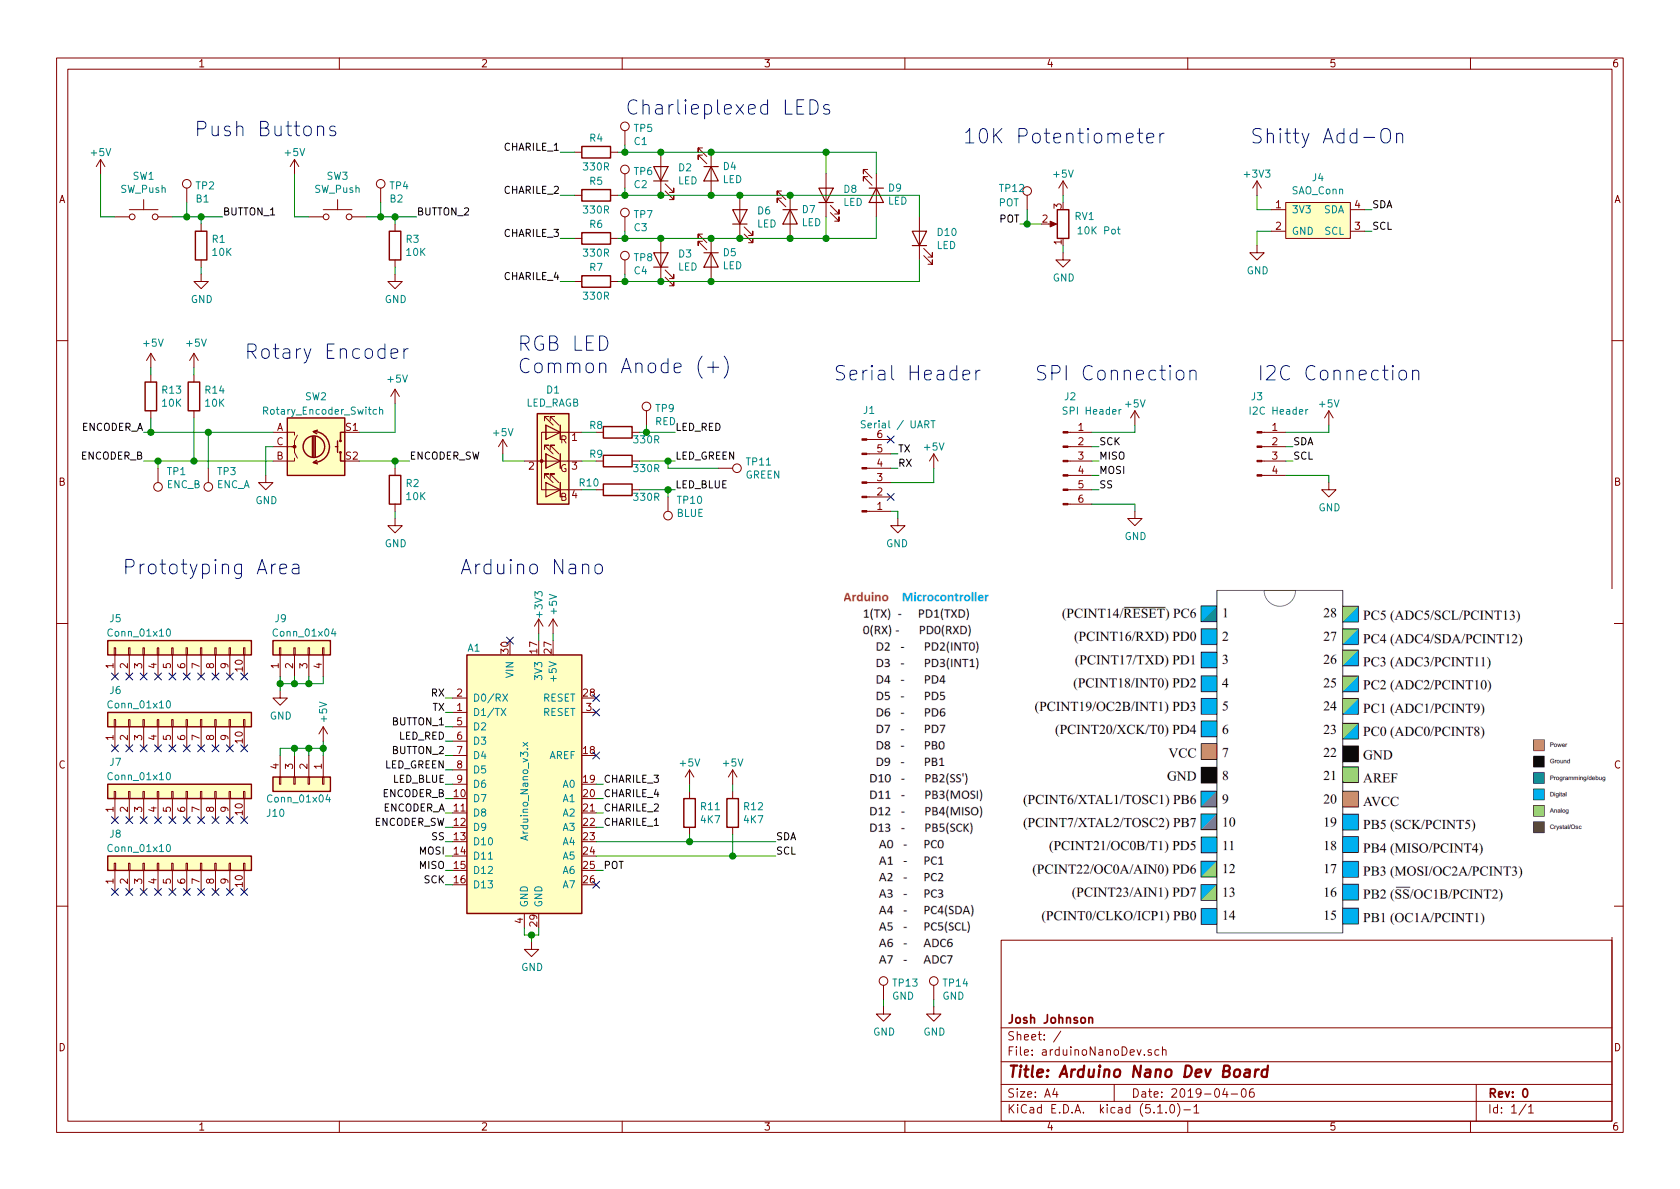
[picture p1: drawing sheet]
EESchema Schematic File Version 4
LIBS:arduinoNanoDev-cache
EELAYER 29 0
EELAYER END
$Descr A4 11693 8268
encoding utf-8
Sheet 1 1
Title "Arduino Nano Dev Board"
Date "2019-04-06"
Rev "0"
Comp "Josh Johnson"
Comment1 ""
Comment2 ""
Comment3 ""
Comment4 ""
$EndDescr
$Comp
L MCU_Module:Arduino_Nano_v3.x A1
U 1 1
P 3650 5450
F 0 "A1" H 3300 6400 50  0000 C CNN
F 1 "Arduino_Nano_v3.x" V 3650 5400 50  0000 C CNN
F 2 "Module:Arduino_Nano" H 3800 4500 50  0001 L CNN
F 3 "http://www.mouser.com/pdfdocs/Gravitech_Arduino_Nano3_0.pdf" H 3650 4450 50  0001 C CNN
	1    3650 5450
	1    0    0    -1  
$EndComp
$Comp
L Device:R_POT RV1
U 1 1
P 7400 1550
F 0 "RV1" H 7250 1500 50  0000 C CNN
F 1 "10K Pot" H 7150 1600 50  0000 C CNN
F 2 "uC101:PotentiometerAliExpress" H 7400 1550 50  0001 C CNN
F 3 "~" H 7400 1550 50  0001 C CNN
	1    7400 1550
	-1   0    0    1   
$EndComp
$Comp
L Switch:SW_Push SW3
U 1 1
P 2350 1500
F 0 "SW3" H 2350 1785 50  0000 C CNN
F 1 "SW_Push" H 2350 1694 50  0000 C CNN
F 2 "Button_Switch_THT:SW_PUSH_6mm_H4.3mm" H 2350 1700 50  0001 C CNN
F 3 "~" H 2350 1700 50  0001 C CNN
	1    2350 1500
	1    0    0    -1  
$EndComp
$Comp
L Switch:SW_Push SW1
U 1 1
P 1000 1500
F 0 "SW1" H 1000 1785 50  0000 C CNN
F 1 "SW_Push" H 1000 1694 50  0000 C CNN
F 2 "Button_Switch_THT:SW_PUSH_6mm_H4.3mm" H 1000 1700 50  0001 C CNN
F 3 "~" H 1000 1700 50  0001 C CNN
	1    1000 1500
	1    0    0    -1  
$EndComp
Wire Wire Line
	3650 6450 3650 6500
Wire Wire Line
	3650 6500 3700 6500
Wire Wire Line
	3750 6500 3750 6450
Wire Wire Line
	3700 6500 3700 6550
Connection ~ 3700 6500
Wire Wire Line
	3700 6500 3750 6500
$Comp
L power:GND #PWR010
U 1 1
P 3700 6550
F 0 "#PWR010" H 3700 6300 50  0001 C CNN
F 1 "GND" H 3705 6377 50  0000 C CNN
F 2 "" H 3700 6550 50  0001 C CNN
F 3 "" H 3700 6550 50  0001 C CNN
	1    3700 6550
	1    0    0    -1  
$EndComp
Text Label 3100 4950 2    50   ~ 0
TX
Text Label 3100 4850 2    50   ~ 0
RX
Wire Wire Line
	3100 4850 3150 4850
Wire Wire Line
	3100 4950 3150 4950
Text Label 5400 5850 0    50   ~ 0
SDA
Text Label 5400 5950 0    50   ~ 0
SCL
Wire Wire Line
	3150 5850 3100 5850
Wire Wire Line
	3150 6050 3100 6050
Wire Wire Line
	3150 6150 3100 6150
Text Label 3100 6150 2    50   ~ 0
SCK
Text Label 3100 6050 2    50   ~ 0
MISO
Text Label 3100 5850 2    50   ~ 0
SS
$Comp
L Device:LED_RAGB D1
U 1 1
P 3850 3200
F 0 "D1" H 3850 3697 50  0000 C CNN
F 1 "LED_RAGB" H 3850 3606 50  0000 C CNN
F 2 "LED_THT:LED_D5.0mm-4_RGB" H 3850 3150 50  0001 C CNN
F 3 "~" H 3850 3150 50  0001 C CNN
	1    3850 3200
	-1   0    0    -1  
$EndComp
$Comp
L Device:LED D2
U 1 1
P 4600 1200
F 0 "D2" V 4639 1083 50  0000 R CNN
F 1 "LED" V 4548 1083 50  0000 R CNN
F 2 "LED_THT:LED_D5.0mm" H 4600 1200 50  0001 C CNN
F 3 "~" H 4600 1200 50  0001 C CNN
	1    4600 1200
	0    -1   -1   0   
$EndComp
$Comp
L Device:LED D4
U 1 1
P 4950 1200
F 0 "D4" V 4897 1278 50  0000 L CNN
F 1 "LED" V 4988 1278 50  0000 L CNN
F 2 "LED_THT:LED_D5.0mm" H 4950 1200 50  0001 C CNN
F 3 "~" H 4950 1200 50  0001 C CNN
	1    4950 1200
	0    1    1    0   
$EndComp
Wire Wire Line
	3850 4450 3850 4400
Wire Wire Line
	3750 4450 3750 4400
$Comp
L power:+5V #PWR012
U 1 1
P 3850 4400
F 0 "#PWR012" H 3850 4250 50  0001 C CNN
F 1 "+5V" V 3850 4600 50  0000 C CNN
F 2 "" H 3850 4400 50  0001 C CNN
F 3 "" H 3850 4400 50  0001 C CNN
	1    3850 4400
	1    0    0    -1  
$EndComp
$Comp
L power:+5V #PWR015
U 1 1
P 7400 1350
F 0 "#PWR015" H 7400 1200 50  0001 C CNN
F 1 "+5V" H 7400 1500 50  0000 C CNN
F 2 "" H 7400 1350 50  0001 C CNN
F 3 "" H 7400 1350 50  0001 C CNN
	1    7400 1350
	1    0    0    -1  
$EndComp
Wire Wire Line
	7400 1350 7400 1400
Wire Wire Line
	7400 1700 7400 1750
$Comp
L power:GND #PWR016
U 1 1
P 7400 1750
F 0 "#PWR016" H 7400 1500 50  0001 C CNN
F 1 "GND" H 7405 1577 50  0000 C CNN
F 2 "" H 7400 1750 50  0001 C CNN
F 3 "" H 7400 1750 50  0001 C CNN
	1    7400 1750
	1    0    0    -1  
$EndComp
Text Label 3100 5950 2    50   ~ 0
MOSI
Text Label 3100 5350 2    50   ~ 0
LED_GREEN
Text Label 3100 5450 2    50   ~ 0
LED_BLUE
Wire Wire Line
	3100 5350 3150 5350
Wire Wire Line
	3100 5450 3150 5450
Text Label 4700 3000 0    50   ~ 0
LED_RED
Text Label 4700 3200 0    50   ~ 0
LED_GREEN
Text Label 4700 3400 0    50   ~ 0
LED_BLUE
$Comp
L Device:R R8
U 1 1
P 4300 3000
F 0 "R8" V 4250 2850 50  0000 C CNN
F 1 "330R" V 4350 3200 50  0000 C CNN
F 2 "Resistor_SMD:R_0805_2012Metric_Pad1.15x1.40mm_HandSolder" V 4230 3000 50  0001 C CNN
F 3 "~" H 4300 3000 50  0001 C CNN
	1    4300 3000
	0    1    1    0   
$EndComp
Wire Wire Line
	4450 3400 4650 3400
Wire Wire Line
	4450 3000 4500 3000
Wire Wire Line
	4050 3000 4150 3000
Wire Wire Line
	4050 3200 4150 3200
Wire Wire Line
	4050 3400 4150 3400
Wire Wire Line
	3650 3200 3500 3200
Wire Wire Line
	3500 3200 3500 3150
$Comp
L power:+5V #PWR08
U 1 1
P 3500 3150
F 0 "#PWR08" H 3500 3000 50  0001 C CNN
F 1 "+5V" H 3500 3300 50  0000 C CNN
F 2 "" H 3500 3150 50  0001 C CNN
F 3 "" H 3500 3150 50  0001 C CNN
	1    3500 3150
	1    0    0    -1  
$EndComp
$Comp
L Device:R R9
U 1 1
P 4300 3200
F 0 "R9" V 4250 3050 50  0000 C CNN
F 1 "330R" V 4350 3400 50  0000 C CNN
F 2 "Resistor_SMD:R_0805_2012Metric_Pad1.15x1.40mm_HandSolder" V 4230 3200 50  0001 C CNN
F 3 "~" H 4300 3200 50  0001 C CNN
	1    4300 3200
	0    1    1    0   
$EndComp
$Comp
L Device:R R10
U 1 1
P 4300 3400
F 0 "R10" V 4250 3200 50  0000 C CNN
F 1 "330R" V 4350 3600 50  0000 C CNN
F 2 "Resistor_SMD:R_0805_2012Metric_Pad1.15x1.40mm_HandSolder" V 4230 3400 50  0001 C CNN
F 3 "~" H 4300 3400 50  0001 C CNN
	1    4300 3400
	0    1    1    0   
$EndComp
Wire Wire Line
	4150 5550 4200 5550
Wire Wire Line
	4150 5650 4200 5650
Wire Wire Line
	4150 5750 4200 5750
Text Label 4200 5750 0    50   ~ 0
CHARILE_1
Text Label 4200 5650 0    50   ~ 0
CHARILE_2
Text Label 4200 5450 0    50   ~ 0
CHARILE_3
Text Label 4200 5550 0    50   ~ 0
CHARILE_4
$Comp
L Device:LED D6
U 1 1
P 5150 1500
F 0 "D6" V 5189 1383 50  0000 R CNN
F 1 "LED" V 5098 1383 50  0000 R CNN
F 2 "LED_THT:LED_D5.0mm" H 5150 1500 50  0001 C CNN
F 3 "~" H 5150 1500 50  0001 C CNN
	1    5150 1500
	0    -1   -1   0   
$EndComp
$Comp
L Device:LED D7
U 1 1
P 5500 1500
F 0 "D7" V 5447 1578 50  0000 L CNN
F 1 "LED" V 5538 1578 50  0000 L CNN
F 2 "LED_THT:LED_D5.0mm" H 5500 1500 50  0001 C CNN
F 3 "~" H 5500 1500 50  0001 C CNN
	1    5500 1500
	0    1    1    0   
$EndComp
$Comp
L Device:LED D3
U 1 1
P 4600 1800
F 0 "D3" V 4639 1683 50  0000 R CNN
F 1 "LED" V 4548 1683 50  0000 R CNN
F 2 "LED_THT:LED_D5.0mm" H 4600 1800 50  0001 C CNN
F 3 "~" H 4600 1800 50  0001 C CNN
	1    4600 1800
	0    -1   -1   0   
$EndComp
$Comp
L Device:LED D5
U 1 1
P 4950 1800
F 0 "D5" V 4897 1878 50  0000 L CNN
F 1 "LED" V 4988 1878 50  0000 L CNN
F 2 "LED_THT:LED_D5.0mm" H 4950 1800 50  0001 C CNN
F 3 "~" H 4950 1800 50  0001 C CNN
	1    4950 1800
	0    1    1    0   
$EndComp
Wire Wire Line
	4300 1050 4350 1050
Connection ~ 4600 1050
Wire Wire Line
	4600 1050 4950 1050
Connection ~ 4950 1050
Wire Wire Line
	4300 1350 4350 1350
Connection ~ 4600 1350
Wire Wire Line
	4600 1350 4950 1350
Connection ~ 4950 1350
Wire Wire Line
	4950 1350 5150 1350
Connection ~ 5150 1350
Wire Wire Line
	5150 1350 5500 1350
Connection ~ 5150 1650
Wire Wire Line
	5150 1650 4950 1650
Connection ~ 5500 1650
Wire Wire Line
	5500 1650 5150 1650
Connection ~ 4600 1650
Wire Wire Line
	4600 1650 4350 1650
Connection ~ 4600 1950
Wire Wire Line
	4600 1950 4350 1950
Connection ~ 4950 1650
Wire Wire Line
	4950 1650 4600 1650
Wire Wire Line
	4950 1950 4600 1950
Wire Wire Line
	5500 1650 5750 1650
$Comp
L Device:LED D8
U 1 1
P 5750 1350
F 0 "D8" V 5789 1233 50  0000 R CNN
F 1 "LED" V 5698 1233 50  0000 R CNN
F 2 "LED_THT:LED_D5.0mm" H 5750 1350 50  0001 C CNN
F 3 "~" H 5750 1350 50  0001 C CNN
	1    5750 1350
	0    -1   -1   0   
$EndComp
$Comp
L Device:LED D9
U 1 1
P 6100 1350
F 0 "D9" V 6047 1428 50  0000 L CNN
F 1 "LED" V 6138 1428 50  0000 L CNN
F 2 "LED_THT:LED_D5.0mm" H 6100 1350 50  0001 C CNN
F 3 "~" H 6100 1350 50  0001 C CNN
	1    6100 1350
	0    1    1    0   
$EndComp
Wire Wire Line
	5750 1200 5750 1050
Connection ~ 5750 1050
Wire Wire Line
	5750 1050 6100 1050
Wire Wire Line
	6100 1200 6100 1050
Wire Wire Line
	6100 1500 6100 1650
Wire Wire Line
	5750 1500 5750 1650
Connection ~ 5750 1650
Wire Wire Line
	5750 1650 6100 1650
$Comp
L Device:LED D10
U 1 1
P 6400 1650
F 0 "D10" V 6439 1533 50  0000 R CNN
F 1 "LED" V 6348 1533 50  0000 R CNN
F 2 "LED_THT:LED_D5.0mm" H 6400 1650 50  0001 C CNN
F 3 "~" H 6400 1650 50  0001 C CNN
	1    6400 1650
	0    -1   -1   0   
$EndComp
Wire Wire Line
	6400 1500 6400 1350
Wire Wire Line
	6400 1800 6400 1950
Wire Wire Line
	5500 1350 6400 1350
Connection ~ 5500 1350
Wire Wire Line
	4950 1950 6400 1950
Connection ~ 4950 1950
$Comp
L Device:R R4
U 1 1
P 4150 1050
F 0 "R4" V 4050 1050 50  0000 C CNN
F 1 "330R" V 4250 1050 50  0000 C CNN
F 2 "Resistor_SMD:R_0805_2012Metric_Pad1.15x1.40mm_HandSolder" V 4080 1050 50  0001 C CNN
F 3 "~" H 4150 1050 50  0001 C CNN
	1    4150 1050
	0    1    1    0   
$EndComp
$Comp
L Device:R R5
U 1 1
P 4150 1350
F 0 "R5" V 4050 1350 50  0000 C CNN
F 1 "330R" V 4250 1350 50  0000 C CNN
F 2 "Resistor_SMD:R_0805_2012Metric_Pad1.15x1.40mm_HandSolder" V 4080 1350 50  0001 C CNN
F 3 "~" H 4150 1350 50  0001 C CNN
	1    4150 1350
	0    1    1    0   
$EndComp
$Comp
L Device:R R6
U 1 1
P 4150 1650
F 0 "R6" V 4050 1650 50  0000 C CNN
F 1 "330R" V 4250 1650 50  0000 C CNN
F 2 "Resistor_SMD:R_0805_2012Metric_Pad1.15x1.40mm_HandSolder" V 4080 1650 50  0001 C CNN
F 3 "~" H 4150 1650 50  0001 C CNN
	1    4150 1650
	0    1    1    0   
$EndComp
$Comp
L Device:R R7
U 1 1
P 4150 1950
F 0 "R7" V 4050 1950 50  0000 C CNN
F 1 "330R" V 4250 1950 50  0000 C CNN
F 2 "Resistor_SMD:R_0805_2012Metric_Pad1.15x1.40mm_HandSolder" V 4080 1950 50  0001 C CNN
F 3 "~" H 4150 1950 50  0001 C CNN
	1    4150 1950
	0    1    1    0   
$EndComp
Text Label 3900 1950 2    50   ~ 0
CHARILE_4
Text Label 3900 1650 2    50   ~ 0
CHARILE_3
Text Label 3900 1350 2    50   ~ 0
CHARILE_2
Text Label 3900 1050 2    50   ~ 0
CHARILE_1
Wire Wire Line
	3900 1050 4000 1050
Wire Wire Line
	3900 1350 4000 1350
Wire Wire Line
	3900 1650 4000 1650
Wire Wire Line
	3900 1950 4000 1950
Wire Wire Line
	3100 5950 3150 5950
Wire Wire Line
	3150 5050 3100 5050
Text Label 3100 5050 2    50   ~ 0
BUTTON_1
Text Label 3100 5250 2    50   ~ 0
BUTTON_2
Wire Wire Line
	4150 5450 4200 5450
Wire Wire Line
	3100 5250 3150 5250
Wire Wire Line
	3150 5150 3100 5150
Text Label 3100 5150 2    50   ~ 0
LED_RED
Text Label 3100 5650 2    50   ~ 0
ENCODER_A
Text Label 3100 5550 2    50   ~ 0
ENCODER_B
Text Label 3100 5750 2    50   ~ 0
ENCODER_SW
Wire Wire Line
	3100 5750 3150 5750
Wire Wire Line
	3100 5650 3150 5650
Wire Wire Line
	3100 5550 3150 5550
NoConn ~ 4150 5250
NoConn ~ 4150 4950
NoConn ~ 4150 4850
NoConn ~ 4150 6150
Wire Wire Line
	4150 6050 4200 6050
Text Label 4200 6050 0    50   ~ 0
POT
Wire Wire Line
	7250 1550 7150 1550
Text Label 7100 1550 2    50   ~ 0
POT
$Comp
L power:+3V3 #PWR011
U 1 1
P 3750 4400
F 0 "#PWR011" H 3750 4250 50  0001 C CNN
F 1 "+3V3" V 3750 4600 50  0000 C CNN
F 2 "" H 3750 4400 50  0001 C CNN
F 3 "" H 3750 4400 50  0001 C CNN
	1    3750 4400
	1    0    0    -1  
$EndComp
Wire Wire Line
	2150 1500 2050 1500
Wire Wire Line
	700  1500 800  1500
Wire Wire Line
	700  1500 700  1200
$Comp
L power:+5V #PWR01
U 1 1
P 700 1200
F 0 "#PWR01" H 700 1050 50  0001 C CNN
F 1 "+5V" H 700 1350 50  0000 C CNN
F 2 "" H 700 1200 50  0001 C CNN
F 3 "" H 700 1200 50  0001 C CNN
	1    700  1200
	1    0    0    -1  
$EndComp
Wire Wire Line
	1200 1500 1300 1500
Wire Wire Line
	2550 1500 2650 1500
$Comp
L Device:R R1
U 1 1
P 1400 1700
F 0 "R1" H 1470 1746 50  0000 L CNN
F 1 "10K" H 1470 1655 50  0000 L CNN
F 2 "Resistor_SMD:R_0805_2012Metric_Pad1.15x1.40mm_HandSolder" V 1330 1700 50  0001 C CNN
F 3 "~" H 1400 1700 50  0001 C CNN
	1    1400 1700
	1    0    0    -1  
$EndComp
Wire Wire Line
	1400 1850 1400 1900
$Comp
L power:GND #PWR03
U 1 1
P 1400 1900
F 0 "#PWR03" H 1400 1650 50  0001 C CNN
F 1 "GND" H 1405 1727 50  0000 C CNN
F 2 "" H 1400 1900 50  0001 C CNN
F 3 "" H 1400 1900 50  0001 C CNN
	1    1400 1900
	1    0    0    -1  
$EndComp
Wire Wire Line
	2050 1500 2050 1200
$Comp
L power:+5V #PWR04
U 1 1
P 2050 1200
F 0 "#PWR04" H 2050 1050 50  0001 C CNN
F 1 "+5V" H 2050 1350 50  0000 C CNN
F 2 "" H 2050 1200 50  0001 C CNN
F 3 "" H 2050 1200 50  0001 C CNN
	1    2050 1200
	1    0    0    -1  
$EndComp
Wire Wire Line
	1400 1500 1400 1550
$Comp
L Device:R R3
U 1 1
P 2750 1700
F 0 "R3" H 2820 1746 50  0000 L CNN
F 1 "10K" H 2820 1655 50  0000 L CNN
F 2 "Resistor_SMD:R_0805_2012Metric_Pad1.15x1.40mm_HandSolder" V 2680 1700 50  0001 C CNN
F 3 "~" H 2750 1700 50  0001 C CNN
	1    2750 1700
	1    0    0    -1  
$EndComp
Wire Wire Line
	2750 1850 2750 1900
$Comp
L power:GND #PWR07
U 1 1
P 2750 1900
F 0 "#PWR07" H 2750 1650 50  0001 C CNN
F 1 "GND" H 2755 1727 50  0000 C CNN
F 2 "" H 2750 1900 50  0001 C CNN
F 3 "" H 2750 1900 50  0001 C CNN
	1    2750 1900
	1    0    0    -1  
$EndComp
Wire Wire Line
	2750 1500 2750 1550
Wire Wire Line
	2750 1500 2900 1500
Connection ~ 2750 1500
Wire Wire Line
	1400 1500 1550 1500
Connection ~ 1400 1500
Text Label 1550 1500 0    50   ~ 0
BUTTON_1
Text Label 2900 1500 0    50   ~ 0
BUTTON_2
Text Notes 3200 4000 0    100  ~ 0
Arduino Nano
Text Notes 1350 950  0    100  ~ 0
Push Buttons
Text Notes 1700 2500 0    100  ~ 0
Rotary Encoder
Text Label 2850 3200 0    50   ~ 0
ENCODER_SW
$Comp
L power:GND #PWR06
U 1 1
P 2750 3600
F 0 "#PWR06" H 2750 3350 50  0001 C CNN
F 1 "GND" H 2755 3427 50  0000 C CNN
F 2 "" H 2750 3600 50  0001 C CNN
F 3 "" H 2750 3600 50  0001 C CNN
	1    2750 3600
	1    0    0    -1  
$EndComp
Wire Wire Line
	2750 3550 2750 3600
Wire Wire Line
	2750 3200 2850 3200
Connection ~ 2750 3200
Wire Wire Line
	2750 3250 2750 3200
Wire Wire Line
	2500 3200 2750 3200
$Comp
L Device:R R2
U 1 1
P 2750 3400
F 0 "R2" H 2820 3446 50  0000 L CNN
F 1 "10K" H 2820 3355 50  0000 L CNN
F 2 "Resistor_SMD:R_0805_2012Metric_Pad1.15x1.40mm_HandSolder" V 2680 3400 50  0001 C CNN
F 3 "~" H 2750 3400 50  0001 C CNN
	1    2750 3400
	1    0    0    -1  
$EndComp
$Comp
L power:+5V #PWR05
U 1 1
P 2750 2800
F 0 "#PWR05" H 2750 2650 50  0001 C CNN
F 1 "+5V" H 2765 2973 50  0000 C CNN
F 2 "" H 2750 2800 50  0001 C CNN
F 3 "" H 2750 2800 50  0001 C CNN
	1    2750 2800
	1    0    0    -1  
$EndComp
Wire Wire Line
	2750 3000 2750 2800
Wire Wire Line
	2500 3000 2750 3000
$Comp
L power:GND #PWR02
U 1 1
P 1850 3300
F 0 "#PWR02" H 1850 3050 50  0001 C CNN
F 1 "GND" H 1855 3127 50  0000 C CNN
F 2 "" H 1850 3300 50  0001 C CNN
F 3 "" H 1850 3300 50  0001 C CNN
	1    1850 3300
	1    0    0    -1  
$EndComp
Text Label 1000 3200 2    50   ~ 0
ENCODER_B
Text Label 1000 3000 2    50   ~ 0
ENCODER_A
$Comp
L Device:Rotary_Encoder_Switch SW2
U 1 1
P 2200 3100
F 0 "SW2" H 2200 3450 50  0000 C CNN
F 1 "Rotary_Encoder_Switch" H 2250 3350 50  0000 C CNN
F 2 "Rotary_Encoder:RotaryEncoder_Alps_EC11E-Switch_Vertical_H20mm_CircularMountingHoles" H 2050 3260 50  0001 C CNN
F 3 "~" H 2200 3360 50  0001 C CNN
	1    2200 3100
	1    0    0    -1  
$EndComp
Text Notes 6700 1000 0    100  ~ 0
10K Potentiometer
Text Notes 3600 2600 0    100  ~ 0
RGB LED\nCommon Anode (+)\n
Text Notes 4350 800  0    100  ~ 0
Charlieplexed LEDs
NoConn ~ 6200 3450
NoConn ~ 6200 3050
Wire Wire Line
	6200 3250 6250 3250
Wire Wire Line
	6200 3150 6250 3150
Text Label 6250 3250 0    50   ~ 0
RX
Text Label 6250 3150 0    50   ~ 0
TX
$Comp
L power:+5V #PWR014
U 1 1
P 6500 3250
F 0 "#PWR014" H 6500 3100 50  0001 C CNN
F 1 "+5V" H 6500 3400 50  0000 C CNN
F 2 "" H 6500 3250 50  0001 C CNN
F 3 "" H 6500 3250 50  0001 C CNN
	1    6500 3250
	-1   0    0    -1  
$EndComp
Wire Wire Line
	6200 3350 6500 3350
$Comp
L power:GND #PWR013
U 1 1
P 6250 3600
F 0 "#PWR013" H 6250 3350 50  0001 C CNN
F 1 "GND" H 6255 3427 50  0000 C CNN
F 2 "" H 6250 3600 50  0001 C CNN
F 3 "" H 6250 3600 50  0001 C CNN
	1    6250 3600
	-1   0    0    -1  
$EndComp
Wire Wire Line
	6200 3550 6250 3550
Text Notes 5800 2650 0    100  ~ 0
Serial Header
$Comp
L Connector:Conn_01x06_Male J2
U 1 1
P 7400 3200
F 0 "J2" H 7450 3650 50  0000 C CNN
F 1 "SPI Header" H 7600 3550 50  0000 C CNN
F 2 "Connector_PinHeader_2.54mm:PinHeader_1x06_P2.54mm_Vertical" H 7400 3200 50  0001 C CNN
F 3 "~" H 7400 3200 50  0001 C CNN
	1    7400 3200
	1    0    0    -1  
$EndComp
Wire Wire Line
	7600 3100 7650 3100
Wire Wire Line
	7600 3300 7650 3300
Wire Wire Line
	7600 3400 7650 3400
Text Label 7650 3100 0    50   ~ 0
SCK
Text Label 7650 3200 0    50   ~ 0
MISO
Text Label 7650 3400 0    50   ~ 0
SS
Text Label 7650 3300 0    50   ~ 0
MOSI
Wire Wire Line
	7650 3200 7600 3200
$Comp
L power:+5V #PWR017
U 1 1
P 7900 2950
F 0 "#PWR017" H 7900 2800 50  0001 C CNN
F 1 "+5V" H 7900 3100 50  0000 C CNN
F 2 "" H 7900 2950 50  0001 C CNN
F 3 "" H 7900 2950 50  0001 C CNN
	1    7900 2950
	1    0    0    -1  
$EndComp
Wire Wire Line
	7900 3000 7900 2950
Wire Wire Line
	7600 3000 7900 3000
Wire Wire Line
	7900 3500 7900 3550
Wire Wire Line
	7600 3500 7900 3500
$Comp
L power:GND #PWR018
U 1 1
P 7900 3550
F 0 "#PWR018" H 7900 3300 50  0001 C CNN
F 1 "GND" H 7905 3377 50  0000 C CNN
F 2 "" H 7900 3550 50  0001 C CNN
F 3 "" H 7900 3550 50  0001 C CNN
	1    7900 3550
	1    0    0    -1  
$EndComp
Wire Wire Line
	6500 3350 6500 3250
$Comp
L Connector:Conn_01x06_Male J1
U 1 1
P 6000 3350
F 0 "J1" H 6050 2850 50  0000 C CNN
F 1 "Serial / UART" H 6250 2950 50  0000 C CNN
F 2 "Connector_PinHeader_2.54mm:PinHeader_1x06_P2.54mm_Vertical" H 6000 3350 50  0001 C CNN
F 3 "~" H 6000 3350 50  0001 C CNN
	1    6000 3350
	1    0    0    1   
$EndComp
Wire Wire Line
	6250 3550 6250 3600
Text Notes 7200 2650 0    100  ~ 0
SPI Connection
Text Notes 8700 1000 0    100  ~ 0
Shitty Add-On
Wire Wire Line
	8850 1450 8750 1450
Wire Wire Line
	8750 1450 8750 1350
Wire Wire Line
	8850 1600 8750 1600
Wire Wire Line
	8750 1600 8750 1700
Wire Wire Line
	9500 1450 9550 1450
Wire Wire Line
	9500 1600 9550 1600
$Comp
L power:GND #PWR020
U 1 1
P 8750 1700
F 0 "#PWR020" H 8750 1450 50  0001 C CNN
F 1 "GND" H 8755 1527 50  0000 C CNN
F 2 "" H 8750 1700 50  0001 C CNN
F 3 "" H 8750 1700 50  0001 C CNN
	1    8750 1700
	1    0    0    -1  
$EndComp
Text Label 9550 1450 0    50   ~ 0
SDA
Text Label 9550 1600 0    50   ~ 0
SCL
Text Notes 8750 2650 0    100  ~ 0
I2C Connection
$Comp
L Connector:Conn_01x04_Male J3
U 1 1
P 8750 3100
F 0 "J3" H 8750 3450 50  0000 C CNN
F 1 "I2C Header" H 8900 3350 50  0000 C CNN
F 2 "Connector_PinHeader_2.54mm:PinHeader_1x04_P2.54mm_Vertical" H 8750 3100 50  0001 C CNN
F 3 "~" H 8750 3100 50  0001 C CNN
	1    8750 3100
	1    0    0    -1  
$EndComp
$Comp
L power:+5V #PWR021
U 1 1
P 9250 2950
F 0 "#PWR021" H 9250 2800 50  0001 C CNN
F 1 "+5V" H 9250 3100 50  0000 C CNN
F 2 "" H 9250 2950 50  0001 C CNN
F 3 "" H 9250 2950 50  0001 C CNN
	1    9250 2950
	1    0    0    -1  
$EndComp
Wire Wire Line
	9250 3000 9250 2950
Wire Wire Line
	8950 3000 9250 3000
Wire Wire Line
	9250 3300 9250 3350
Wire Wire Line
	8950 3300 9250 3300
$Comp
L power:GND #PWR022
U 1 1
P 9250 3350
F 0 "#PWR022" H 9250 3100 50  0001 C CNN
F 1 "GND" H 9255 3177 50  0000 C CNN
F 2 "" H 9250 3350 50  0001 C CNN
F 3 "" H 9250 3350 50  0001 C CNN
	1    9250 3350
	1    0    0    -1  
$EndComp
Text Label 9000 3100 0    50   ~ 0
SDA
Text Label 9000 3200 0    50   ~ 0
SCL
Wire Wire Line
	8950 3100 9000 3100
Wire Wire Line
	8950 3200 9000 3200
NoConn ~ 3550 4450
$Comp
L uC101:SAO_Conn J4
U 1 1
P 9200 1550
F 0 "J4" H 9175 1875 50  0000 C CNN
F 1 "SAO_Conn" H 9175 1784 50  0000 C CNN
F 2 "uC101:SAO" H 9200 1750 50  0001 C CNN
F 3 "" H 9200 1750 50  0001 C CNN
	1    9200 1550
	1    0    0    -1  
$EndComp
$Comp
L Device:R R12
U 1 1
P 5100 5650
F 0 "R12" H 5170 5696 50  0000 L CNN
F 1 "4K7" H 5170 5605 50  0000 L CNN
F 2 "Resistor_SMD:R_0805_2012Metric_Pad1.15x1.40mm_HandSolder" V 5030 5650 50  0001 C CNN
F 3 "~" H 5100 5650 50  0001 C CNN
	1    5100 5650
	1    0    0    -1  
$EndComp
$Comp
L Device:R R11
U 1 1
P 4800 5650
F 0 "R11" H 4870 5696 50  0000 L CNN
F 1 "4K7" H 4870 5605 50  0000 L CNN
F 2 "Resistor_SMD:R_0805_2012Metric_Pad1.15x1.40mm_HandSolder" V 4730 5650 50  0001 C CNN
F 3 "~" H 4800 5650 50  0001 C CNN
	1    4800 5650
	1    0    0    -1  
$EndComp
Wire Wire Line
	4150 5850 4800 5850
Wire Wire Line
	4150 5950 5100 5950
Wire Wire Line
	4800 5800 4800 5850
Connection ~ 4800 5850
Wire Wire Line
	4800 5850 5400 5850
Wire Wire Line
	5100 5800 5100 5950
Connection ~ 5100 5950
Wire Wire Line
	4800 5500 4800 5450
Wire Wire Line
	5100 5500 5100 5450
$Comp
L power:+5V #PWR09
U 1 1
P 4800 5450
F 0 "#PWR09" H 4800 5300 50  0001 C CNN
F 1 "+5V" H 4800 5600 50  0000 C CNN
F 2 "" H 4800 5450 50  0001 C CNN
F 3 "" H 4800 5450 50  0001 C CNN
	1    4800 5450
	1    0    0    -1  
$EndComp
$Comp
L power:+5V #PWR023
U 1 1
P 5100 5450
F 0 "#PWR023" H 5100 5300 50  0001 C CNN
F 1 "+5V" H 5100 5600 50  0000 C CNN
F 2 "" H 5100 5450 50  0001 C CNN
F 3 "" H 5100 5450 50  0001 C CNN
	1    5100 5450
	1    0    0    -1  
$EndComp
Wire Wire Line
	5100 5950 5400 5950
Wire Wire Line
	1000 3200 1100 3200
$Comp
L Device:R R13
U 1 1
P 1050 2750
F 0 "R13" H 1120 2796 50  0000 L CNN
F 1 "10K" H 1120 2705 50  0000 L CNN
F 2 "Resistor_SMD:R_0805_2012Metric_Pad1.15x1.40mm_HandSolder" V 980 2750 50  0001 C CNN
F 3 "~" H 1050 2750 50  0001 C CNN
	1    1050 2750
	1    0    0    -1  
$EndComp
$Comp
L Device:R R14
U 1 1
P 1350 2750
F 0 "R14" H 1420 2796 50  0000 L CNN
F 1 "10K" H 1420 2705 50  0000 L CNN
F 2 "Resistor_SMD:R_0805_2012Metric_Pad1.15x1.40mm_HandSolder" V 1280 2750 50  0001 C CNN
F 3 "~" H 1350 2750 50  0001 C CNN
	1    1350 2750
	1    0    0    -1  
$EndComp
Wire Wire Line
	1050 2900 1050 3000
Connection ~ 1050 3000
Wire Wire Line
	1050 3000 1000 3000
Wire Wire Line
	1350 2900 1350 3200
Connection ~ 1350 3200
Wire Wire Line
	1350 3200 1900 3200
$Comp
L power:+5V #PWR025
U 1 1
P 1350 2550
F 0 "#PWR025" H 1350 2400 50  0001 C CNN
F 1 "+5V" H 1365 2723 50  0000 C CNN
F 2 "" H 1350 2550 50  0001 C CNN
F 3 "" H 1350 2550 50  0001 C CNN
	1    1350 2550
	1    0    0    -1  
$EndComp
$Comp
L power:+5V #PWR024
U 1 1
P 1050 2550
F 0 "#PWR024" H 1050 2400 50  0001 C CNN
F 1 "+5V" H 1065 2723 50  0000 C CNN
F 2 "" H 1050 2550 50  0001 C CNN
F 3 "" H 1050 2550 50  0001 C CNN
	1    1050 2550
	1    0    0    -1  
$EndComp
Wire Wire Line
	1050 2550 1050 2600
Wire Wire Line
	1350 2550 1350 2600
$Comp
L power:+3V3 #PWR0101
U 1 1
P 8750 1350
F 0 "#PWR0101" H 8750 1200 50  0001 C CNN
F 1 "+3V3" H 8750 1500 50  0000 C CNN
F 2 "" H 8750 1350 50  0001 C CNN
F 3 "" H 8750 1350 50  0001 C CNN
	1    8750 1350
	1    0    0    -1  
$EndComp
Wire Wire Line
	4950 1050 5750 1050
$Comp
L Connector:TestPoint TP2
U 1 1
P 1300 1400
F 0 "TP2" H 1358 1518 50  0000 L CNN
F 1 "B1" H 1358 1427 50  0000 L CNN
F 2 "TestPoint:TestPoint_Pad_D1.0mm" H 1500 1400 50  0001 C CNN
F 3 "~" H 1500 1400 50  0001 C CNN
	1    1300 1400
	1    0    0    -1  
$EndComp
Wire Wire Line
	1300 1400 1300 1500
Connection ~ 1300 1500
Wire Wire Line
	1300 1500 1400 1500
$Comp
L Connector:TestPoint TP4
U 1 1
P 2650 1400
F 0 "TP4" H 2708 1518 50  0000 L CNN
F 1 "B2" H 2708 1427 50  0000 L CNN
F 2 "TestPoint:TestPoint_Pad_D1.0mm" H 2850 1400 50  0001 C CNN
F 3 "~" H 2850 1400 50  0001 C CNN
	1    2650 1400
	1    0    0    -1  
$EndComp
Wire Wire Line
	2650 1400 2650 1500
Connection ~ 2650 1500
Wire Wire Line
	2650 1500 2750 1500
$Comp
L Connector:TestPoint TP5
U 1 1
P 4350 1000
F 0 "TP5" H 4408 1118 50  0000 L CNN
F 1 "C1" H 4408 1027 50  0000 L CNN
F 2 "TestPoint:TestPoint_Pad_D1.0mm" H 4550 1000 50  0001 C CNN
F 3 "~" H 4550 1000 50  0001 C CNN
	1    4350 1000
	1    0    0    -1  
$EndComp
Wire Wire Line
	4350 1000 4350 1050
Connection ~ 4350 1050
Wire Wire Line
	4350 1050 4600 1050
$Comp
L Connector:TestPoint TP6
U 1 1
P 4350 1300
F 0 "TP6" H 4408 1418 50  0000 L CNN
F 1 "C2" H 4408 1327 50  0000 L CNN
F 2 "TestPoint:TestPoint_Pad_D1.0mm" H 4550 1300 50  0001 C CNN
F 3 "~" H 4550 1300 50  0001 C CNN
	1    4350 1300
	1    0    0    -1  
$EndComp
$Comp
L Connector:TestPoint TP7
U 1 1
P 4350 1600
F 0 "TP7" H 4408 1718 50  0000 L CNN
F 1 "C3" H 4408 1627 50  0000 L CNN
F 2 "TestPoint:TestPoint_Pad_D1.0mm" H 4550 1600 50  0001 C CNN
F 3 "~" H 4550 1600 50  0001 C CNN
	1    4350 1600
	1    0    0    -1  
$EndComp
$Comp
L Connector:TestPoint TP8
U 1 1
P 4350 1900
F 0 "TP8" H 4408 2018 50  0000 L CNN
F 1 "C4" H 4408 1927 50  0000 L CNN
F 2 "TestPoint:TestPoint_Pad_D1.0mm" H 4550 1900 50  0001 C CNN
F 3 "~" H 4550 1900 50  0001 C CNN
	1    4350 1900
	1    0    0    -1  
$EndComp
Wire Wire Line
	4350 1950 4350 1900
Connection ~ 4350 1950
Wire Wire Line
	4350 1950 4300 1950
Wire Wire Line
	4350 1650 4350 1600
Connection ~ 4350 1650
Wire Wire Line
	4350 1650 4300 1650
Wire Wire Line
	4350 1300 4350 1350
Connection ~ 4350 1350
Wire Wire Line
	4350 1350 4600 1350
$Comp
L Connector:TestPoint TP9
U 1 1
P 4500 2950
F 0 "TP9" H 4558 3068 50  0000 L CNN
F 1 "RED" H 4558 2977 50  0000 L CNN
F 2 "TestPoint:TestPoint_Pad_D1.0mm" H 4700 2950 50  0001 C CNN
F 3 "~" H 4700 2950 50  0001 C CNN
	1    4500 2950
	1    0    0    -1  
$EndComp
Wire Wire Line
	4500 2950 4500 3000
Connection ~ 4500 3000
Wire Wire Line
	4500 3000 4700 3000
$Comp
L Connector:TestPoint TP10
U 1 1
P 4650 3450
F 0 "TP10" H 4592 3476 50  0000 R CNN
F 1 "BLUE" H 4592 3567 50  0000 R CNN
F 2 "TestPoint:TestPoint_Pad_D1.0mm" H 4850 3450 50  0001 C CNN
F 3 "~" H 4850 3450 50  0001 C CNN
	1    4650 3450
	-1   0    0    1   
$EndComp
Wire Wire Line
	4650 3450 4650 3400
Connection ~ 4650 3400
Wire Wire Line
	4650 3400 4700 3400
Wire Wire Line
	4450 3200 4650 3200
$Comp
L Connector:TestPoint TP11
U 1 1
P 5000 3250
F 0 "TP11" V 4954 3438 50  0000 L CNN
F 1 "GREEN" V 5045 3438 50  0000 L CNN
F 2 "TestPoint:TestPoint_Pad_D1.0mm" H 5200 3250 50  0001 C CNN
F 3 "~" H 5200 3250 50  0001 C CNN
	1    5000 3250
	0    1    1    0   
$EndComp
Wire Wire Line
	5000 3250 4650 3250
Wire Wire Line
	4650 3250 4650 3200
Connection ~ 4650 3200
Wire Wire Line
	4650 3200 4700 3200
$Comp
L Connector:TestPoint TP12
U 1 1
P 7150 1450
F 0 "TP12" H 6950 1600 50  0000 L CNN
F 1 "POT" H 6950 1500 50  0000 L CNN
F 2 "TestPoint:TestPoint_Pad_D1.0mm" H 7350 1450 50  0001 C CNN
F 3 "~" H 7350 1450 50  0001 C CNN
	1    7150 1450
	1    0    0    -1  
$EndComp
Wire Wire Line
	7150 1450 7150 1550
Connection ~ 7150 1550
Wire Wire Line
	7150 1550 7100 1550
$Comp
L Connector:TestPoint TP3
U 1 1
P 1450 3250
F 0 "TP3" H 1392 3276 50  0000 R CNN
F 1 "ENC_A" H 1392 3367 50  0000 R CNN
F 2 "TestPoint:TestPoint_Pad_D1.0mm" H 1650 3250 50  0001 C CNN
F 3 "~" H 1650 3250 50  0001 C CNN
	1    1450 3250
	-1   0    0    1   
$EndComp
$Comp
L Connector:TestPoint TP1
U 1 1
P 1100 3250
F 0 "TP1" H 1042 3276 50  0000 R CNN
F 1 "ENC_B" H 1042 3367 50  0000 R CNN
F 2 "TestPoint:TestPoint_Pad_D1.0mm" H 1300 3250 50  0001 C CNN
F 3 "~" H 1300 3250 50  0001 C CNN
	1    1100 3250
	-1   0    0    1   
$EndComp
Wire Wire Line
	1100 3250 1100 3200
Connection ~ 1100 3200
Wire Wire Line
	1100 3200 1350 3200
Wire Wire Line
	1900 3100 1850 3100
Wire Wire Line
	1850 3100 1850 3300
Wire Wire Line
	1450 3000 1450 3250
Connection ~ 1450 3000
Wire Wire Line
	1450 3000 1050 3000
Wire Wire Line
	1450 3000 1900 3000
$Comp
L Connector:TestPoint TP13
U 1 1
P 6150 6950
F 0 "TP13" H 6208 7068 50  0000 L CNN
F 1 "GND" H 6208 6977 50  0000 L CNN
F 2 "TestPoint:TestPoint_THTPad_D1.5mm_Drill0.7mm" H 6350 6950 50  0001 C CNN
F 3 "~" H 6350 6950 50  0001 C CNN
	1    6150 6950
	1    0    0    -1  
$EndComp
Wire Wire Line
	6150 6950 6150 7000
$Comp
L power:GND #PWR019
U 1 1
P 6150 7000
F 0 "#PWR019" H 6150 6750 50  0001 C CNN
F 1 "GND" H 6155 6827 50  0000 C CNN
F 2 "" H 6150 7000 50  0001 C CNN
F 3 "" H 6150 7000 50  0001 C CNN
	1    6150 7000
	1    0    0    -1  
$EndComp
$Comp
L Connector:TestPoint TP14
U 1 1
P 6500 6950
F 0 "TP14" H 6558 7068 50  0000 L CNN
F 1 "GND" H 6558 6977 50  0000 L CNN
F 2 "TestPoint:TestPoint_THTPad_D1.5mm_Drill0.7mm" H 6700 6950 50  0001 C CNN
F 3 "~" H 6700 6950 50  0001 C CNN
	1    6500 6950
	1    0    0    -1  
$EndComp
Wire Wire Line
	6500 6950 6500 7000
$Comp
L power:GND #PWR026
U 1 1
P 6500 7000
F 0 "#PWR026" H 6500 6750 50  0001 C CNN
F 1 "GND" H 6505 6827 50  0000 C CNN
F 2 "" H 6500 7000 50  0001 C CNN
F 3 "" H 6500 7000 50  0001 C CNN
	1    6500 7000
	1    0    0    -1  
$EndComp
$Comp
L Connector_Generic:Conn_01x10 J5
U 1 1
P 1200 4500
F 0 "J5" V 1400 4850 50  0000 L CNN
F 1 "Conn_01x10" V 1300 4500 50  0000 L CNN
F 2 "uC101:PinHole_1x10_P2.54mm_Vertical" H 1200 4500 50  0001 C CNN
F 3 "~" H 1200 4500 50  0001 C CNN
	1    1200 4500
	0    -1   -1   0   
$EndComp
NoConn ~ 800  4700
NoConn ~ 900  4700
NoConn ~ 1000 4700
NoConn ~ 1100 4700
NoConn ~ 1200 4700
NoConn ~ 1300 4700
NoConn ~ 1400 4700
NoConn ~ 1500 4700
NoConn ~ 1600 4700
NoConn ~ 1700 4700
$Comp
L Connector_Generic:Conn_01x10 J6
U 1 1
P 1200 5000
F 0 "J6" V 1400 5350 50  0000 L CNN
F 1 "Conn_01x10" V 1300 5000 50  0000 L CNN
F 2 "uC101:PinHole_1x10_P2.54mm_Vertical" H 1200 5000 50  0001 C CNN
F 3 "~" H 1200 5000 50  0001 C CNN
	1    1200 5000
	0    -1   -1   0   
$EndComp
NoConn ~ 1100 5200
NoConn ~ 1200 5200
NoConn ~ 1300 5200
NoConn ~ 1400 5200
NoConn ~ 1500 5200
NoConn ~ 1600 5200
NoConn ~ 1700 5200
$Comp
L Connector_Generic:Conn_01x10 J7
U 1 1
P 1200 5500
F 0 "J7" V 1400 5850 50  0000 L CNN
F 1 "Conn_01x10" V 1300 5500 50  0000 L CNN
F 2 "uC101:PinHole_1x10_P2.54mm_Vertical" H 1200 5500 50  0001 C CNN
F 3 "~" H 1200 5500 50  0001 C CNN
	1    1200 5500
	0    -1   -1   0   
$EndComp
NoConn ~ 1100 5700
NoConn ~ 1200 5700
NoConn ~ 1300 5700
NoConn ~ 1400 5700
NoConn ~ 1500 5700
NoConn ~ 1600 5700
NoConn ~ 1700 5700
$Comp
L Connector_Generic:Conn_01x10 J8
U 1 1
P 1200 6000
F 0 "J8" V 1400 6350 50  0000 L CNN
F 1 "Conn_01x10" V 1300 6000 50  0000 L CNN
F 2 "uC101:PinHole_1x10_P2.54mm_Vertical" H 1200 6000 50  0001 C CNN
F 3 "~" H 1200 6000 50  0001 C CNN
	1    1200 6000
	0    -1   -1   0   
$EndComp
NoConn ~ 1100 6200
NoConn ~ 1200 6200
NoConn ~ 1300 6200
NoConn ~ 1400 6200
NoConn ~ 1500 6200
NoConn ~ 1600 6200
NoConn ~ 1700 6200
NoConn ~ 1000 6200
NoConn ~ 900  6200
NoConn ~ 800  6200
NoConn ~ 800  5700
NoConn ~ 900  5700
NoConn ~ 1000 5700
NoConn ~ 1000 5200
NoConn ~ 900  5200
NoConn ~ 800  5200
$Comp
L power:GND #PWR027
U 1 1
P 1950 4800
F 0 "#PWR027" H 1950 4550 50  0001 C CNN
F 1 "GND" H 1955 4627 50  0000 C CNN
F 2 "" H 1950 4800 50  0001 C CNN
F 3 "" H 1950 4800 50  0001 C CNN
	1    1950 4800
	1    0    0    -1  
$EndComp
$Comp
L Connector_Generic:Conn_01x04 J9
U 1 1
P 2050 4500
F 0 "J9" V 2250 4550 50  0000 L CNN
F 1 "Conn_01x04" V 2150 4200 50  0000 L CNN
F 2 "uC101:PinHole_1x04_P2.54mm_Vertical" H 2050 4500 50  0001 C CNN
F 3 "~" H 2050 4500 50  0001 C CNN
	1    2050 4500
	0    -1   -1   0   
$EndComp
Wire Wire Line
	1950 4700 1950 4750
Wire Wire Line
	1950 4750 2050 4750
Wire Wire Line
	2250 4750 2250 4700
Wire Wire Line
	2150 4700 2150 4750
Connection ~ 2150 4750
Wire Wire Line
	2150 4750 2250 4750
Wire Wire Line
	2050 4700 2050 4750
Connection ~ 2050 4750
Wire Wire Line
	2050 4750 2150 4750
Wire Wire Line
	1950 4750 1950 4800
Connection ~ 1950 4750
$Comp
L Connector_Generic:Conn_01x04 J10
U 1 1
P 2150 5450
F 0 "J10" V 2350 5150 50  0000 L CNN
F 1 "Conn_01x04" V 2250 5150 50  0000 L CNN
F 2 "uC101:PinHole_1x04_P2.54mm_Vertical" H 2150 5450 50  0001 C CNN
F 3 "~" H 2150 5450 50  0001 C CNN
	1    2150 5450
	0    1    1    0   
$EndComp
Wire Wire Line
	2250 5250 2250 5200
Wire Wire Line
	2250 5200 2150 5200
Wire Wire Line
	1950 5200 1950 5250
Wire Wire Line
	2050 5250 2050 5200
Connection ~ 2050 5200
Wire Wire Line
	2050 5200 1950 5200
Wire Wire Line
	2150 5250 2150 5200
Connection ~ 2150 5200
Wire Wire Line
	2150 5200 2050 5200
Wire Wire Line
	2250 5200 2250 5150
Connection ~ 2250 5200
$Comp
L power:+5V #PWR028
U 1 1
P 2250 5150
F 0 "#PWR028" H 2250 5000 50  0001 C CNN
F 1 "+5V" V 2250 5350 50  0000 C CNN
F 2 "" H 2250 5150 50  0001 C CNN
F 3 "" H 2250 5150 50  0001 C CNN
	1    2250 5150
	1    0    0    -1  
$EndComp
Text Notes 850  4000 0    100  ~ 0
Prototyping Area
$EndSCHEMATC
